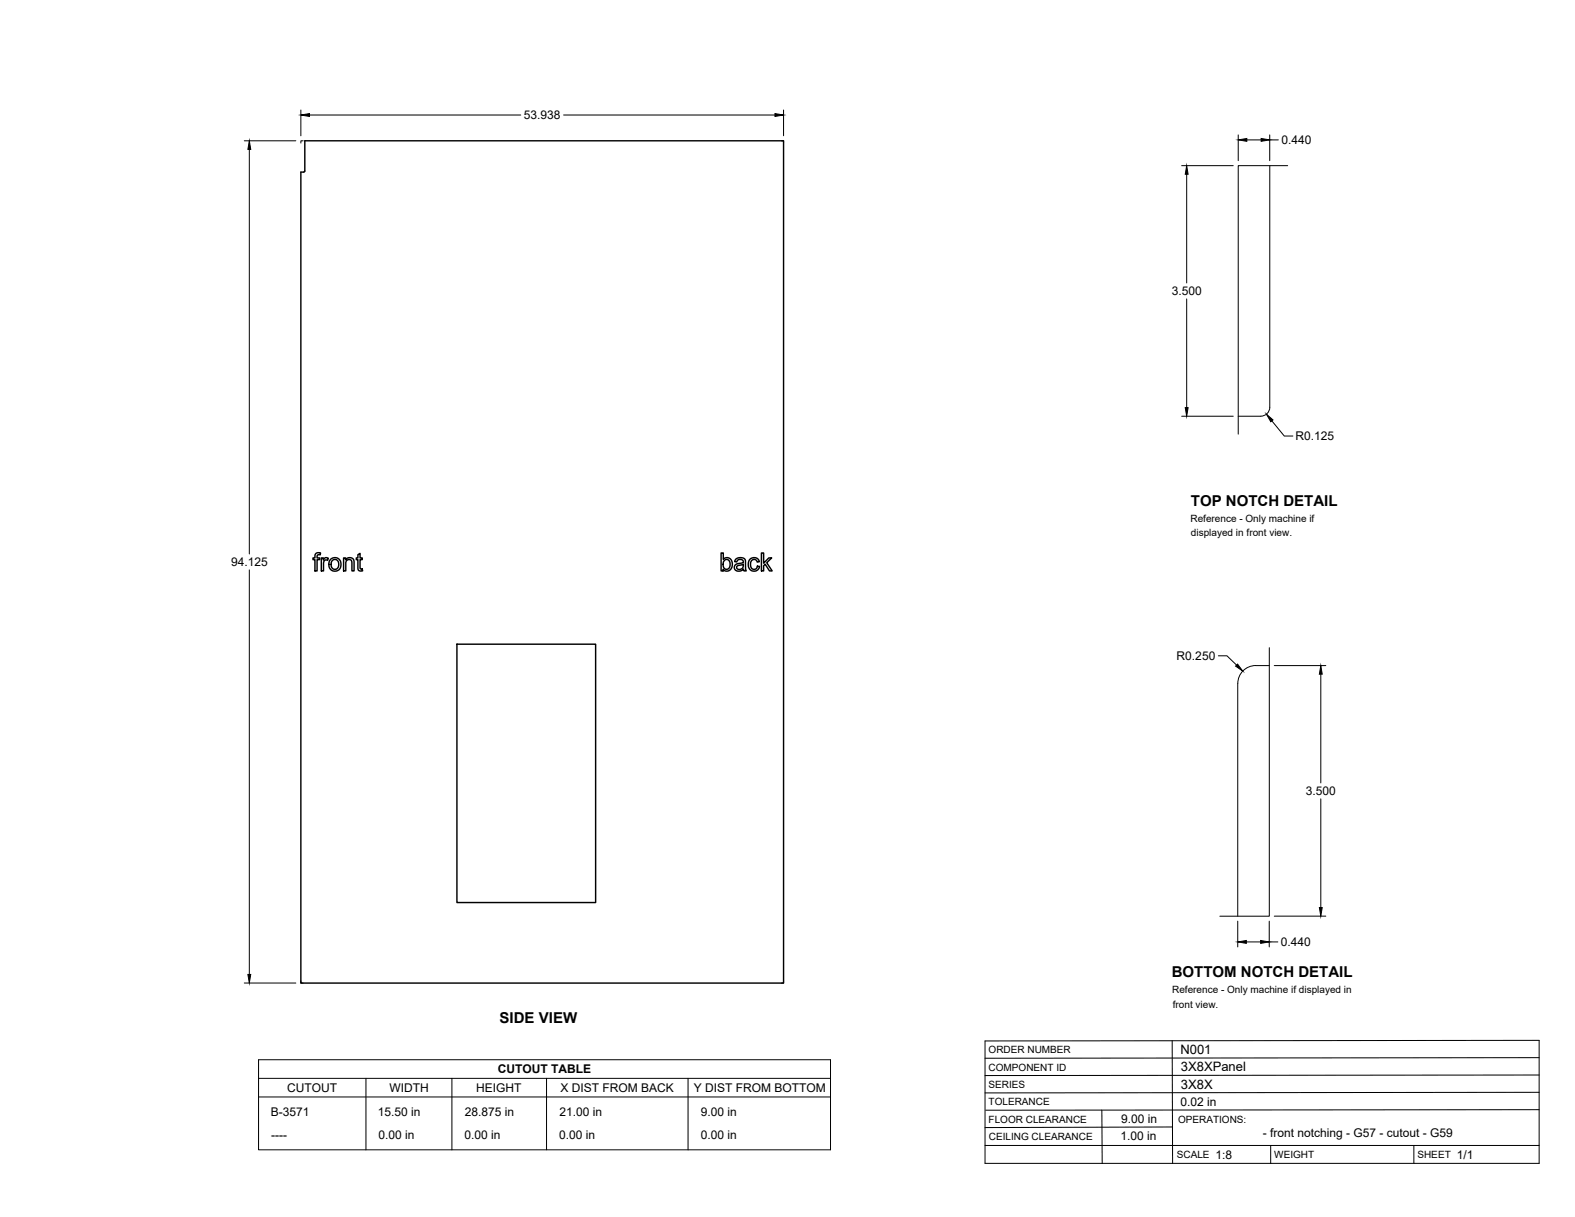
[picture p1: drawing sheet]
<svg xmlns="http://www.w3.org/2000/svg" width="559mm" height="432mm" viewBox="0 0 559 432" stroke-linecap="round" stroke-linejoin="round" font-family="sans-serif">
<!-- layer: Visible -->
<g fill="none" stroke="#000" stroke-width=".51">
<path d="M108.1 50h169.9v298.8h-171.3v-287.7l1.2-.1 .2-.3zM112 196.5l.7-.4 1 .1-.1 .7a.73 .73 0 0 0-.7-.1 .73 .73 0 0 0-.4 .7v.5h.9v.6h-.9v4h-.8v-4h-.7v-.6h.7zM114 198h.7v.6a1.12 1.12 0 0 1 1.8-.5l-.3 .7-.3-.1a1.06 1.06 0 0 0-1.1 1.5v2.4h-.8zM117.4 198.4l.9-.5a2.33 2.33 0 0 1 2.7 2.9 2.33 2.33 0 0 1-3.7 1.2l-.6-1.3a2.56 2.56 0 0 1 .7-2.3zM117.9 198.9l1.2-.4 .9 .8 .2 1.4-.7 1.1-.9 .2-.9-.7-.2-1.2zM121.9 198h.7v.6a1.64 1.64 0 0 1 2-.7 1.64 1.64 0 0 1 1 1.8v2.9h-.7l-.2-3.7-.8-.4-.9 .3-.3 .8v3h-.8zM127 196.8l.7-.5v1.7h.8v.6h-.8l.1 3.1 .7 .2 .2 .6-.6 .1a1.02 1.02 0 0 1-1.1-1.4v-2.6h-.6v-.6h.6zM255.8 196.2h.8v2.3a1.92 1.92 0 0 1 2.4-.3 1.92 1.92 0 0 1 .8 2.2l-.3 1.2a1.74 1.74 0 0 1-2.9 .4v.6h-.8zM257 198.8l.4-.2a1.77 1.77 0 0 1 1.7 1.2 1.77 1.77 0 0 1-.7 2l-.6 .2-.7-.2a2.15 2.15 0 0 1-.5-2.2zM261 198.5l.7-.5 1-.2 1.5 .5 .3 .6 .3 3.7h-.9l-.1-.6a1.76 1.76 0 0 1-2 .7 1.76 1.76 0 0 1-1.3-1.6l.8-.9 1.6-.4a.68 .68 0 0 0 .8-.6 .68 .68 0 0 0-.9-.7 1.11 1.11 0 0 0-1.4 .9l-.8-.1zM266 198.5a1.95 1.95 0 0 1 2-.7 1.95 1.95 0 0 1 1.4 1.5l-.8 .1a1.26 1.26 0 0 0-1.6-.8 1.26 1.26 0 0 0-.7 1.7l.2 1.1 .6 .5a1.14 1.14 0 0 0 1.6-1l.8 .1-.4 .9a2.06 2.06 0 0 1-2.4 .6 2.06 2.06 0 0 1-1.2-2.2zM270.2 196.2h.7v3.6l1.9-1.8h1l-1.8 1.7 2 2.9h-1l-1.5-2.4-.6 .5v1.9h-.7z"/>
<path d="M261.5 200.9l1.4-.4a.43 .43 0 0 1 .6-.2 .43 .43 0 0 1 .2 .5 1.25 1.25 0 0 1-1 1.2 1.25 1.25 0 0 1-1.4-.7zM162.1 228.6h49.2v91.6h-49.2z"/>
</g>
<!-- layer: Reference -->
<path d="M107.5 50h-.8v.8M277.2 50h.8v.8M450.5 58.8v85.7a3.2 3.2 0 0 1-3.2 3.2h-8M456.9 58.8h-17.6v95.2M450.3 236.2a12.8 12.8 0 0 0-7.7 .6 6.4 6.4 0 0 0-3.4 5.7l-.1 82.6M450.3 229.8v95.3h-17.5M106.7 348v.8h.8M278 348v.8h-.8" fill="none" stroke="#000" stroke-width=".35"/>
<!-- layer: Titleblock -->
<path d="M349.5 369.3l196.6-.2v43.7h-196.6zM415.9 369.3l.1 43.5M546.1 375.3l-196.6 .2M390.9 393.9l.2 18.9M416 399.9l-66.5 .2M546.1 393.7l-196.3 .2M546.1 387.6l-196.6 .2M546.1 381.4l-196.6 .2M349.5 406.4h196.6M450.8 406.4v6.4M501.6 406.4v6.4" fill="none" stroke="#000" stroke-width=".36"/>
<!-- layer: Custom Tables -->
<path d="M91.7 376h203v32h-203zM91.7 382.6h203M91.7 389.2h203M129.8 382.6v25.4M160.3 382.6v25.4M193.9 382.6v25.4M244.1 382.6v25.4" fill="none" stroke="#000" stroke-width=".35"/>
<!-- layer: FD_Dimensions -->
<g fill="none" stroke="#000" stroke-width=".35">
<path d="M106.7 39v9.2M278 39v9.2M86.7 50h18.3M88.5 53v143.6M109.8 40.8h75M200 40.8h75M419.2 58.8h18.3M439.3 47.9v9.1M442.4 49.6h5M450.5 47.9v9.1M450.5 49.6h3M421 61.8v38.6"/>
<path d="M421 106.1v38.5M419.2 147.7h18.3M451.3 149.3l4.4 5.4h3M88.5 202.2v143.5M432.3 232.7h3l3.4 3.3M452.1 236.2h18.3M468.6 239.2v38.6M468.6 283.4v38.6M439.1 326.8v9.2M442.2 334.2h5.1M450.3 326.8v9.2M450.3 334.2h3.1"/>
<path d="M452.1 325.1h18.3M86.7 348.8h18.3"/>
</g>
<g fill="#000" stroke="#000" stroke-width=".35">
<path d="M88.5 50l.5 3h-1.1zM106.7 40.8l3.1-.5v1zM275 40.3l3 .5-3 .5zM439.3 49.6l3.1-.5v1zM447.4 49.1l3.1 .5-3.1 .5zM421 58.8l.5 3h-1zM420.5 144.6h1l-.5 3.1zM449.3 147l2.4 2-.8 .6zM439.1 235.6l1.8 2.5-2.5-1.8zM468.6 236.2l.5 3h-1zM439.1 334.2l3.1-.5v1zM447.3 333.7l3 .5-3 .5z"/>
<path d="M468.1 322h1l-.5 3.1zM87.9 345.7h1.1l-.5 3.1z"/>
</g>
<g font-size="5.3">
<text x="422.6" y="179.5">TOP NOTCH DETAIL</text>
<text x="415.8" y="346.8">BOTTOM NOTCH DETAIL</text>
<text x="177.3" y="363.1">SIDE VIEW</text>
</g>
<g font-size="4.6">
<text x="418.8" y="373.8">N001</text>
<text x="419" y="380.1">3X8XPanel</text>
<text x="419" y="386.2">3X8X</text>
</g>
<g font-size="4.3">
<text x="185.9" y="42.3">53.938</text>
<text x="454.6" y="51.1">0.440</text>
<text x="415.7" y="104.7">3.500</text>
<text x="459.6" y="156.2">R0.125</text>
<text x="82" y="200.9">94.125</text>
<text x="417.5" y="234.2">R0.250</text>
<text x="463.3" y="282.1">3.500</text>
<text x="454.5" y="335.7">0.440</text>
<text x="176.6" y="380.8">CUTOUT TABLE</text>
<text x="101.9" y="387.4">CUTOUT</text>
<text x="138.2" y="387.4">WIDTH</text>
<text x="169" y="387.4">HEIGHT</text>
<text x="198.9" y="387.4">X DIST FROM BACK</text>
<text x="246.1" y="387.4">Y DIST FROM BOTTOM</text>
<text x="418.8" y="392.4">0.02 in</text>
<text x="96.1" y="396.1">B-3571</text>
<text x="134.1" y="396.1">15.50 in</text>
<text x="164.9" y="396.1">28.875 in</text>
<text x="198.5" y="396.1">21.00 in</text>
<text x="248.7" y="396.1">9.00 in</text>
<text x="397.8" y="398.3">9.00 in</text>
<text x="96.2" y="404">----</text>
<text x="134.3" y="404">0.00 in</text>
<text x="164.8" y="404">0.00 in</text>
<text x="198.4" y="404">0.00 in</text>
<text x="248.6" y="404">0.00 in</text>
<text x="397.5" y="404.3">1.00 in</text>
<text x="448.1" y="403.3">- front notching - G57 - cutout - G59</text>
<text x="431.3" y="411.1">1:8</text>
<text x="516.9" y="411.1">1/1</text>
</g>
<g font-size="3.5">
<text x="422.4" y="185">Reference - Only machine if</text>
<text x="422.6" y="190.2">displayed in front view.</text>
<text x="415.9" y="352.4">Reference - Only machine if displayed in</text>
<text x="416.1" y="357.5">front view.</text>
<text x="350.8" y="373.6">ORDER NUMBER</text>
<text x="350.8" y="379.9">COMPONENT ID</text>
<text x="350.8" y="386.1">SERIES</text>
<text x="350.8" y="392.2">TOLERANCE</text>
<text x="350.8" y="398.4">FLOOR CLEARANCE</text>
<text x="418" y="398.4">OPERATIONS:</text>
<text x="350.8" y="404.4">CEILING CLEARANCE</text>
<text x="417.5" y="410.9">SCALE</text>
<text x="452.1" y="410.9">WEIGHT</text>
<text x="502.9" y="410.9">SHEET</text>
</g>
</svg>
